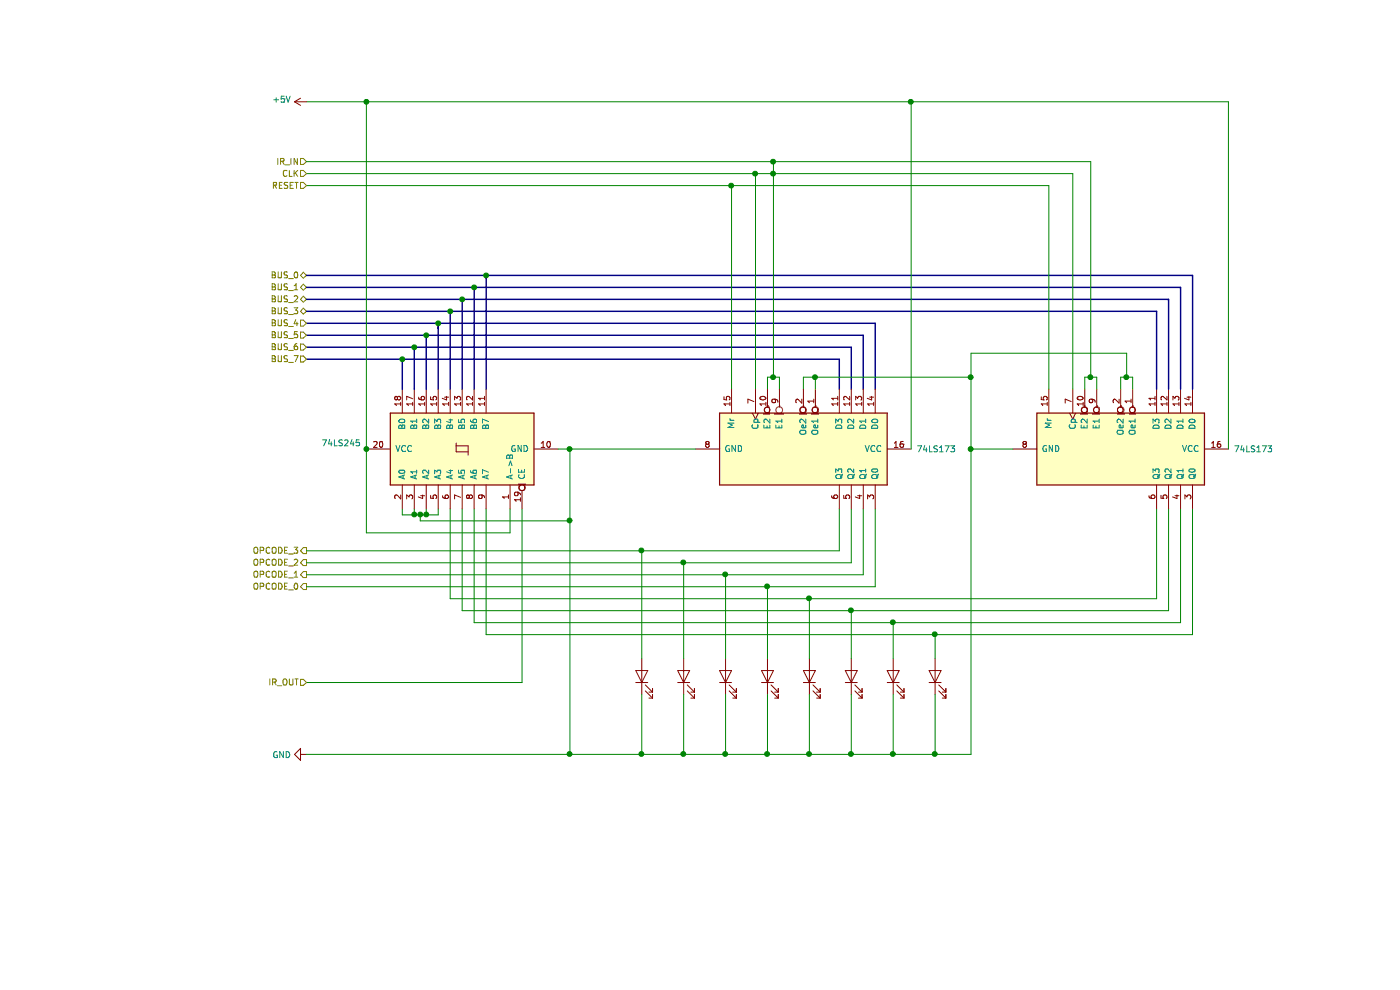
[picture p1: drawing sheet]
EESchema Schematic File Version 4
EELAYER 29 0
EELAYER END
$Descr A4 11693 8268
encoding utf-8
Sheet 1 1
Title ""
Date ""
Rev ""
Comp ""
Comment1 ""
Comment2 ""
Comment3 ""
Comment4 ""
$EndDescr
$Comp
L 74xx:74LS245 U?
U 1 1
P 3550 3750
F 0 "U?" V 3504 4594 50  0001 L CNN
F 1 "74LS245" V 3595 4594 50  0000 L CNN
F 2 "" H 3550 3750 50  0001 C CNN
F 3 "http://www.ti.com/lit/gpn/sn74LS245" H 3550 3750 50  0001 C CNN
	1    3550 3750
	0    -1   -1   0   
$EndComp
Wire Wire Line
	4050 5700 2250 5700
Text HLabel 2250 5700 0    50   Input ~ 0
IR_OUT
Text HLabel 2250 2600 0    50   BiDi ~ 0
BUS_3
Text HLabel 2250 2500 0    50   BiDi ~ 0
BUS_2
Text HLabel 2250 2400 0    50   BiDi ~ 0
BUS_1
Text HLabel 2250 2300 0    50   BiDi ~ 0
BUS_0
Connection ~ 4450 6300
Wire Wire Line
	4350 3750 4450 3750
Wire Wire Line
	4050 4250 4050 5700
Wire Bus Line
	2250 3000 3050 3000
Wire Bus Line
	3050 3000 3050 3250
Connection ~ 3050 3000
Wire Bus Line
	3050 3000 6700 3000
Wire Bus Line
	2250 2900 3150 2900
Wire Bus Line
	3150 2900 3150 3250
Wire Bus Line
	3150 2900 6800 2900
Connection ~ 3150 2900
Wire Bus Line
	2250 2800 3250 2800
Wire Bus Line
	3250 2800 3250 3250
Wire Bus Line
	3250 2800 6900 2800
Wire Bus Line
	6900 2800 6900 3250
Connection ~ 3250 2800
Wire Bus Line
	7000 2700 3350 2700
Wire Bus Line
	3350 2700 3350 3250
Wire Bus Line
	2250 2700 3350 2700
Wire Bus Line
	3350 2700 3350 2750
Connection ~ 3350 2700
Wire Bus Line
	2250 2600 3450 2600
Wire Bus Line
	3450 2600 3450 3250
Wire Bus Line
	3550 3250 3550 2500
Wire Bus Line
	3550 2500 2250 2500
Wire Bus Line
	2250 2400 3650 2400
Wire Bus Line
	3650 2400 3650 3250
Wire Bus Line
	3750 3250 3750 2300
Wire Bus Line
	3750 2300 2250 2300
Wire Bus Line
	9350 2600 3450 2600
Connection ~ 3450 2600
Wire Bus Line
	3550 2500 9450 2500
Connection ~ 3550 2500
Wire Bus Line
	9550 2400 3650 2400
Connection ~ 3650 2400
Wire Bus Line
	3750 2300 9650 2300
Connection ~ 3750 2300
Wire Bus Line
	6700 3000 6700 3250
Wire Bus Line
	6800 2900 6800 3250
Wire Bus Line
	7000 2700 7000 3250
$Comp
L 74xx:74LS173 U?
U 1 1
P 6400 3750
F 0 "U?" V 6354 4694 50  0001 L CNN
F 1 "74LS173" V 6400 4694 50  0000 L CNN
F 2 "" H 6400 3750 50  0001 C CNN
F 3 "http://www.ti.com/lit/gpn/sn74LS173" H 6400 3750 50  0001 C CNN
	1    6400 3750
	0    1    1    0   
$EndComp
$Comp
L 74xx:74LS173 U?
U 1 1
P 9050 3750
F 0 "U?" V 9004 4694 50  0001 L CNN
F 1 "74LS173" V 9050 4694 50  0000 L CNN
F 2 "" H 9050 3750 50  0001 C CNN
F 3 "http://www.ti.com/lit/gpn/sn74LS173" H 9050 3750 50  0001 C CNN
	1    9050 3750
	0    1    1    0   
$EndComp
Wire Bus Line
	9350 2600 9350 3250
Wire Bus Line
	9450 2500 9450 3250
Wire Bus Line
	9550 2400 9550 3250
Wire Bus Line
	9650 2300 9650 3250
Wire Wire Line
	5800 3250 5800 1550
Wire Wire Line
	5800 1550 8450 1550
Wire Wire Line
	8450 1550 8450 3250
Wire Wire Line
	5800 1550 2250 1550
Connection ~ 5800 1550
Wire Wire Line
	6100 3250 6100 3150
Wire Wire Line
	6200 3150 6200 3250
Wire Wire Line
	6100 3150 6150 3150
Wire Wire Line
	6150 1450 8650 1450
Wire Wire Line
	8800 3150 8850 3150
Wire Wire Line
	8850 3150 8850 3250
Connection ~ 6150 3150
Wire Wire Line
	6150 3150 6200 3150
Wire Wire Line
	8800 3150 8750 3150
Wire Wire Line
	8750 3150 8750 3250
Connection ~ 8800 3150
Wire Wire Line
	6150 1450 6000 1450
Text HLabel 2250 1550 0    50   Input ~ 0
RESET
Text HLabel 2250 1350 0    50   Input ~ 0
IR_IN
Wire Wire Line
	6400 3250 6400 3150
Wire Wire Line
	6500 3150 6500 3250
Wire Wire Line
	7800 3150 7800 3750
Wire Wire Line
	6400 3150 6500 3150
Connection ~ 6500 3150
Wire Wire Line
	6500 3150 7800 3150
Wire Wire Line
	8150 3750 7800 3750
Wire Wire Line
	9050 3250 9050 3150
Wire Wire Line
	9050 3150 9100 3150
Wire Wire Line
	9150 3150 9150 3250
Wire Wire Line
	9100 3150 9100 2950
Wire Wire Line
	9100 2950 7800 2950
Wire Wire Line
	7800 2950 7800 3150
Connection ~ 9100 3150
Wire Wire Line
	9100 3150 9150 3150
Connection ~ 7800 3150
Wire Wire Line
	6000 3250 6000 1450
Connection ~ 6150 1350
Connection ~ 6000 1450
Wire Wire Line
	6000 1450 2250 1450
Wire Wire Line
	2250 1350 6150 1350
Wire Wire Line
	6150 1350 6150 1450
Wire Wire Line
	8650 1450 8650 3250
Wire Wire Line
	6150 1350 8800 1350
Wire Wire Line
	8800 1350 8800 3150
Text HLabel 2250 1450 0    50   Input ~ 0
CLK
Text HLabel 2250 3000 0    50   Input ~ 0
BUS_7
Text HLabel 2250 2900 0    50   Input ~ 0
BUS_6
Text HLabel 2250 2800 0    50   Input ~ 0
BUS_5
Text HLabel 2250 2700 0    50   Input ~ 0
BUS_4
$Comp
L power:GND #PWR?
U 1 1
P 2250 6300
F 0 "#PWR?" H 2250 6050 50  0001 C CNN
F 1 "GND" V 2255 6172 50  0000 R CNN
F 2 "" H 2250 6300 50  0001 C CNN
F 3 "" H 2250 6300 50  0001 C CNN
	1    2250 6300
	0    1    1    0   
$EndComp
Wire Wire Line
	2750 3750 2750 850 
Wire Wire Line
	2750 850  7300 850 
Wire Wire Line
	7300 850  7300 3750
Wire Wire Line
	7300 850  9950 850 
Wire Wire Line
	9950 850  9950 3750
Connection ~ 7300 850 
Wire Wire Line
	2750 850  2250 850 
Connection ~ 2750 850 
$Comp
L power:+5V #PWR?
U 1 1
P 2250 850
F 0 "#PWR?" H 2250 700 50  0001 C CNN
F 1 "+5V" V 2265 978 50  0000 L CNN
F 2 "" H 2250 850 50  0001 C CNN
F 3 "" H 2250 850 50  0001 C CNN
	1    2250 850 
	0    -1   -1   0   
$EndComp
$Comp
L Device:LED D?
U 1 1
P 5050 5650
F 0 "D?" V 5089 5533 50  0001 R CNN
F 1 "LED" V 5043 5533 50  0001 R CNN
F 2 "" H 5050 5650 50  0001 C CNN
F 3 "~" H 5050 5650 50  0001 C CNN
	1    5050 5650
	0    -1   -1   0   
$EndComp
$Comp
L Device:LED D?
U 1 1
P 5400 5650
F 0 "D?" V 5439 5533 50  0001 R CNN
F 1 "LED" V 5393 5533 50  0001 R CNN
F 2 "" H 5400 5650 50  0001 C CNN
F 3 "~" H 5400 5650 50  0001 C CNN
	1    5400 5650
	0    -1   -1   0   
$EndComp
$Comp
L Device:LED D?
U 1 1
P 5750 5650
F 0 "D?" V 5789 5533 50  0001 R CNN
F 1 "LED" V 5743 5533 50  0001 R CNN
F 2 "" H 5750 5650 50  0001 C CNN
F 3 "~" H 5750 5650 50  0001 C CNN
	1    5750 5650
	0    -1   -1   0   
$EndComp
$Comp
L Device:LED D?
U 1 1
P 6100 5650
F 0 "D?" V 6139 5533 50  0001 R CNN
F 1 "LED" V 6093 5533 50  0001 R CNN
F 2 "" H 6100 5650 50  0001 C CNN
F 3 "~" H 6100 5650 50  0001 C CNN
	1    6100 5650
	0    -1   -1   0   
$EndComp
$Comp
L Device:LED D?
U 1 1
P 6450 5650
F 0 "D?" V 6489 5533 50  0001 R CNN
F 1 "LED" V 6443 5533 50  0001 R CNN
F 2 "" H 6450 5650 50  0001 C CNN
F 3 "~" H 6450 5650 50  0001 C CNN
	1    6450 5650
	0    -1   -1   0   
$EndComp
$Comp
L Device:LED D?
U 1 1
P 6800 5650
F 0 "D?" V 6839 5533 50  0001 R CNN
F 1 "LED" V 6793 5533 50  0001 R CNN
F 2 "" H 6800 5650 50  0001 C CNN
F 3 "~" H 6800 5650 50  0001 C CNN
	1    6800 5650
	0    -1   -1   0   
$EndComp
$Comp
L Device:LED D?
U 1 1
P 7150 5650
F 0 "D?" V 7189 5533 50  0001 R CNN
F 1 "LED" V 7143 5533 50  0001 R CNN
F 2 "" H 7150 5650 50  0001 C CNN
F 3 "~" H 7150 5650 50  0001 C CNN
	1    7150 5650
	0    -1   -1   0   
$EndComp
$Comp
L Device:LED D?
U 1 1
P 7500 5650
F 0 "D?" V 7539 5533 50  0001 R CNN
F 1 "LED" V 7493 5533 50  0001 R CNN
F 2 "" H 7500 5650 50  0001 C CNN
F 3 "~" H 7500 5650 50  0001 C CNN
	1    7500 5650
	0    -1   -1   0   
$EndComp
Wire Wire Line
	4450 6300 5050 6300
Connection ~ 5050 6300
Wire Wire Line
	5050 6300 5400 6300
Wire Wire Line
	5500 3750 4450 3750
Connection ~ 4450 3750
Wire Wire Line
	6700 4600 6700 4250
Wire Wire Line
	6800 4250 6800 4700
Wire Wire Line
	6800 4700 5400 4700
Wire Wire Line
	6900 4800 6900 4250
Wire Wire Line
	7000 4250 7000 4900
Wire Wire Line
	7000 4900 6100 4900
Wire Wire Line
	3450 4250 3450 5000
Wire Wire Line
	3450 5000 6450 5000
Wire Wire Line
	9350 5000 9350 4250
Wire Wire Line
	9450 4250 9450 5100
Wire Wire Line
	9450 5100 6800 5100
Wire Wire Line
	3550 5100 3550 4250
Wire Wire Line
	9550 4250 9550 5200
Wire Wire Line
	9550 5200 7150 5200
Wire Wire Line
	3650 5200 3650 4250
Wire Wire Line
	3750 4250 3750 5300
Wire Wire Line
	3750 5300 7500 5300
Wire Wire Line
	9650 5300 9650 4250
Wire Wire Line
	5050 5500 5050 4600
Connection ~ 5050 4600
Wire Wire Line
	5050 4600 6700 4600
Wire Wire Line
	5400 4700 5400 5500
Connection ~ 5400 4700
Wire Wire Line
	5750 5500 5750 4800
Connection ~ 5750 4800
Wire Wire Line
	5750 4800 6900 4800
Wire Wire Line
	6100 5500 6100 4900
Connection ~ 6100 4900
Wire Wire Line
	6450 5000 6450 5500
Connection ~ 6450 5000
Wire Wire Line
	6450 5000 9350 5000
Wire Wire Line
	6800 5500 6800 5100
Connection ~ 6800 5100
Wire Wire Line
	6800 5100 3550 5100
Wire Wire Line
	7150 5200 7150 5500
Connection ~ 7150 5200
Wire Wire Line
	7150 5200 3650 5200
Wire Wire Line
	7500 5500 7500 5300
Connection ~ 7500 5300
Wire Wire Line
	7500 5300 9650 5300
Wire Wire Line
	7800 3750 7800 6300
Connection ~ 7800 3750
Text HLabel 2250 4900 0    50   Output ~ 0
OPCODE_0
Text HLabel 2250 4800 0    50   Output ~ 0
OPCODE_1
Text HLabel 2250 4700 0    50   Output ~ 0
OPCODE_2
Text HLabel 2250 4600 0    50   Output ~ 0
OPCODE_3
Wire Wire Line
	5050 5800 5050 6300
Wire Wire Line
	5400 5800 5400 6300
Wire Wire Line
	5750 5800 5750 6300
Wire Wire Line
	6100 5800 6100 6300
Wire Wire Line
	6450 5800 6450 6300
Wire Wire Line
	6800 5800 6800 6300
Wire Wire Line
	7150 5800 7150 6300
Wire Wire Line
	7500 5800 7500 6300
Wire Wire Line
	2250 4600 5050 4600
Wire Wire Line
	2250 4700 5400 4700
Wire Wire Line
	2250 4800 5750 4800
Wire Wire Line
	2250 4900 6100 4900
Wire Wire Line
	2250 6300 4450 6300
Wire Wire Line
	4450 3750 4450 4350
Wire Wire Line
	3050 4250 3050 4300
Wire Wire Line
	3050 4300 3150 4300
Wire Wire Line
	3350 4300 3350 4250
Wire Wire Line
	3250 4250 3250 4300
Connection ~ 3250 4300
Wire Wire Line
	3250 4300 3350 4300
Wire Wire Line
	3150 4250 3150 4300
Connection ~ 3150 4300
Wire Wire Line
	3150 4300 3200 4300
Wire Wire Line
	3200 4300 3200 4350
Wire Wire Line
	3200 4350 4450 4350
Connection ~ 3200 4300
Wire Wire Line
	3200 4300 3250 4300
Connection ~ 4450 4350
Wire Wire Line
	4450 4350 4450 6300
Wire Wire Line
	3950 4250 3950 4450
Wire Wire Line
	3950 4450 2750 4450
Wire Wire Line
	2750 4450 2750 3750
Connection ~ 2750 3750
Connection ~ 5400 6300
Wire Wire Line
	5400 6300 5750 6300
Connection ~ 5750 6300
Wire Wire Line
	5750 6300 6100 6300
Connection ~ 6100 6300
Wire Wire Line
	6100 6300 6450 6300
Connection ~ 6150 1450
Wire Wire Line
	6150 1450 6150 3150
Connection ~ 6450 6300
Wire Wire Line
	6450 6300 6800 6300
Connection ~ 6800 6300
Wire Wire Line
	6800 6300 7150 6300
Connection ~ 7150 6300
Wire Wire Line
	7150 6300 7500 6300
Connection ~ 7500 6300
Wire Wire Line
	7500 6300 7800 6300
$EndSCHEMATC
